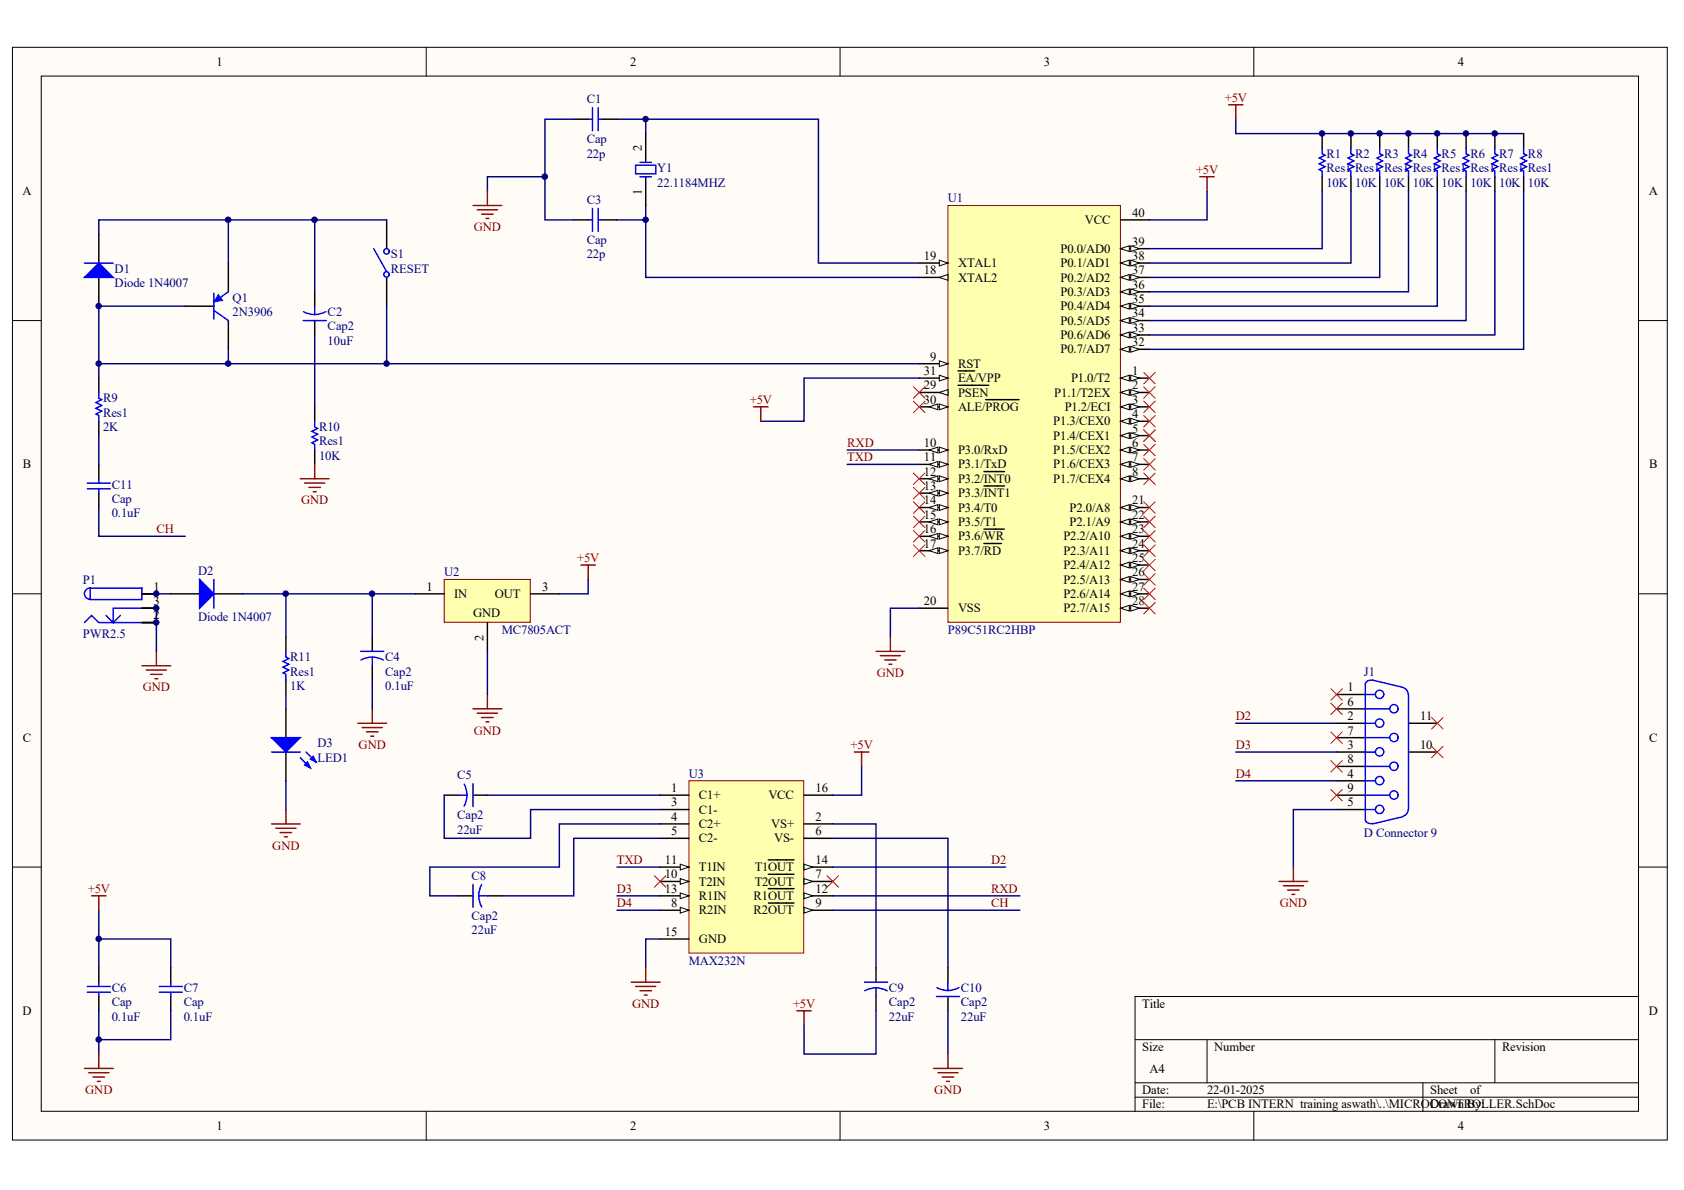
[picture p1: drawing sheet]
# Altium project MICROCONTROLLER.PrjPcb
1 sheet, 33 parts. Net scope: global (net labels, ports and power ports of the same name join across sheets).
Board file: MICROCONTROLLER_02.PcbDoc

## Sheet MICROCONTROLLER.SchDoc
size A4

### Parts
C1  Cap  value 22p  [CAPR2.54-5.1x3.2]
C2  Cap2  value 10uF  [CAPR5-4X5]
C3  Cap  value 22p  [CAPR2.54-5.1x3.2]
C4  Cap2  value 0.1uF  [CAPR5-4X5]
C5  Cap2  value 22uF  [CAPR5-4X5]
C6  Cap  value 0.1uF  [CAPR2.54-5.1x3.2]
C7  Cap  value 0.1uF  [CAPR2.54-5.1x3.2]
C8  Cap2  value 22uF  [CAPR5-4X5]
C9  Cap2  value 22uF  [CAPR5-4X5]
C10  Cap2  value 22uF  [CAPR5-4X5]
C11  Cap  value 0.1uF  [CAPR2.54-5.1x3.2]
D1  Diode 1N4007  [DIO10.46-5.3x2.8]
D2  Diode 1N4007  [DIO10.46-5.3x2.8]
D3  LED1  [LED-1]
J1  D Connector 9  [DSUB1.385-2H9]
P1  PWR2.5  [KLD-0202]
Q1  2N3906  [BCY-W3/E4]
R1  Res1  value 10K  [AXIAL-0.3]
R2  Res1  value 10K  [AXIAL-0.3]
R3  Res1  value 10K  [AXIAL-0.3]
R4  Res1  value 10K  [AXIAL-0.3]
R5  Res1  value 10K  [AXIAL-0.3]
R6  Res1  value 10K  [AXIAL-0.3]
R7  Res1  value 10K  [AXIAL-0.3]
R8  Res1  value 10K  [AXIAL-0.3]
R9  Res1  value 2K  [AXIAL-0.3]
R10  Res1  value 10K  [AXIAL-0.3]
R11  Res1  value 1K  [AXIAL-0.3]
S1  RESET  [SPST-2]
U1  P89C51RC2HBP  [SOT129-1]
U2  MC7805ACT  [221A-04]
U3  MAX232N  [N016]
Y1  22.1184MHZ  [HC-49U]

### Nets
+5V: C6.2 C7.1 C9.2 R1.2 R2.2 R3.2 R4.2 R5.2 R6.2 R7.2 R8.2 U1.31(~{EA}/VPP) U1.40(VCC) U2.3(OUT) U3.16(VCC)
GND: C1.2 C3.2 C4.2 C6.1 C7.2 C10.1 D3.2(K) J1.5 P1.2 P1.2A P1.2B P1.3 P1.3A P1.3B R10.1 U1.20(VSS) U2.2(GND) U3.15(GND)
CH: C11.1 U3.9(R2~{OUT})
D2: J1.2 U3.14(T1~{OUT})
D3: J1.3 U3.13(R1IN)
D4: J1.4 U3.8(R2IN)
RXD: U1.10(P3.0/RxD) U3.12(R1~{OUT})
TXD: U1.11(P3.1/TxD) U3.11(T1IN)
NetC1_1: C1.1 U1.19(XTAL1) Y1.2(OSC2)
NetC2_1: C2.1 R10.2
NetC2_2: C2.2 D1.2(K) Q1.1(E) S1.2(NO)
NetC3_1: C3.1 U1.18(XTAL2) Y1.1(OSC1)
NetC4_1: C4.1 D2.2(K) R11.2 U2.1(IN)
NetC5_1: C5.1 U3.1(C1+)
NetC5_2: C5.2 U3.3(C1-)
NetC8_1: C8.1 U3.4(C2+)
NetC8_2: C8.2 U3.5(C2-)
NetC9_1: C9.1 U3.2(VS+)
NetC10_2: C10.2 U3.6(VS-)
NetC11_2: C11.2 R9.1
NetD1_1: D1.1(A) Q1.2(B) Q1.3(C) R9.2 S1.1(COMMON) U1.9(RST)
NetD2_1: D2.1(A) P1.1 P1.1A P1.1B
NetD3_1: D3.1(A) R11.1
NetR1_1: R1.1 U1.39(P0.0/AD0)
NetR2_1: R2.1 U1.38(P0.1/AD1)
NetR3_1: R3.1 U1.37(P0.2/AD2)
NetR4_1: R4.1 U1.36(P0.3/AD3)
NetR5_1: R5.1 U1.35(P0.4/AD4)
NetR6_1: R6.1 U1.34(P0.5/AD5)
NetR7_1: R7.1 U1.33(P0.6/AD6)
NetR8_1: R8.1 U1.32(P0.7/AD7)

Not connected (* = marked no-connect by the designer): J1 1* 6* 7* 8* 9* 10(MH1)* 11(MH2)*; U1 1(P1.0/T2)* 2(P1.1/T2EX)* 3(P1.2/ECI)* 4(P1.3/CEX0)* 5(P1.4/CEX1)* 6(P1.5/CEX2)* 7(P1.6/CEX3)* 8(P1.7/CEX4)* 12(P3.2/~{INT}0)* 13(P3.3/~{INT}1)* 14(P3.4/T0)* 15(P3.5/T1)* 16(P3.6/~{WR})* 17(P3.7/~{RD})* 21(P2.0/A8)* 22(P2.1/A9)* 23(P2.2/A10)* 24(P2.3/A11)* 25(P2.4/A12)* 26(P2.5/A13)* 27(P2.6/A14)* 28(P2.7/A15)* 29(~{PSEN})* 30(ALE/~{PROG})*; U3 7(T2~{OUT})* 10(T2IN)*
